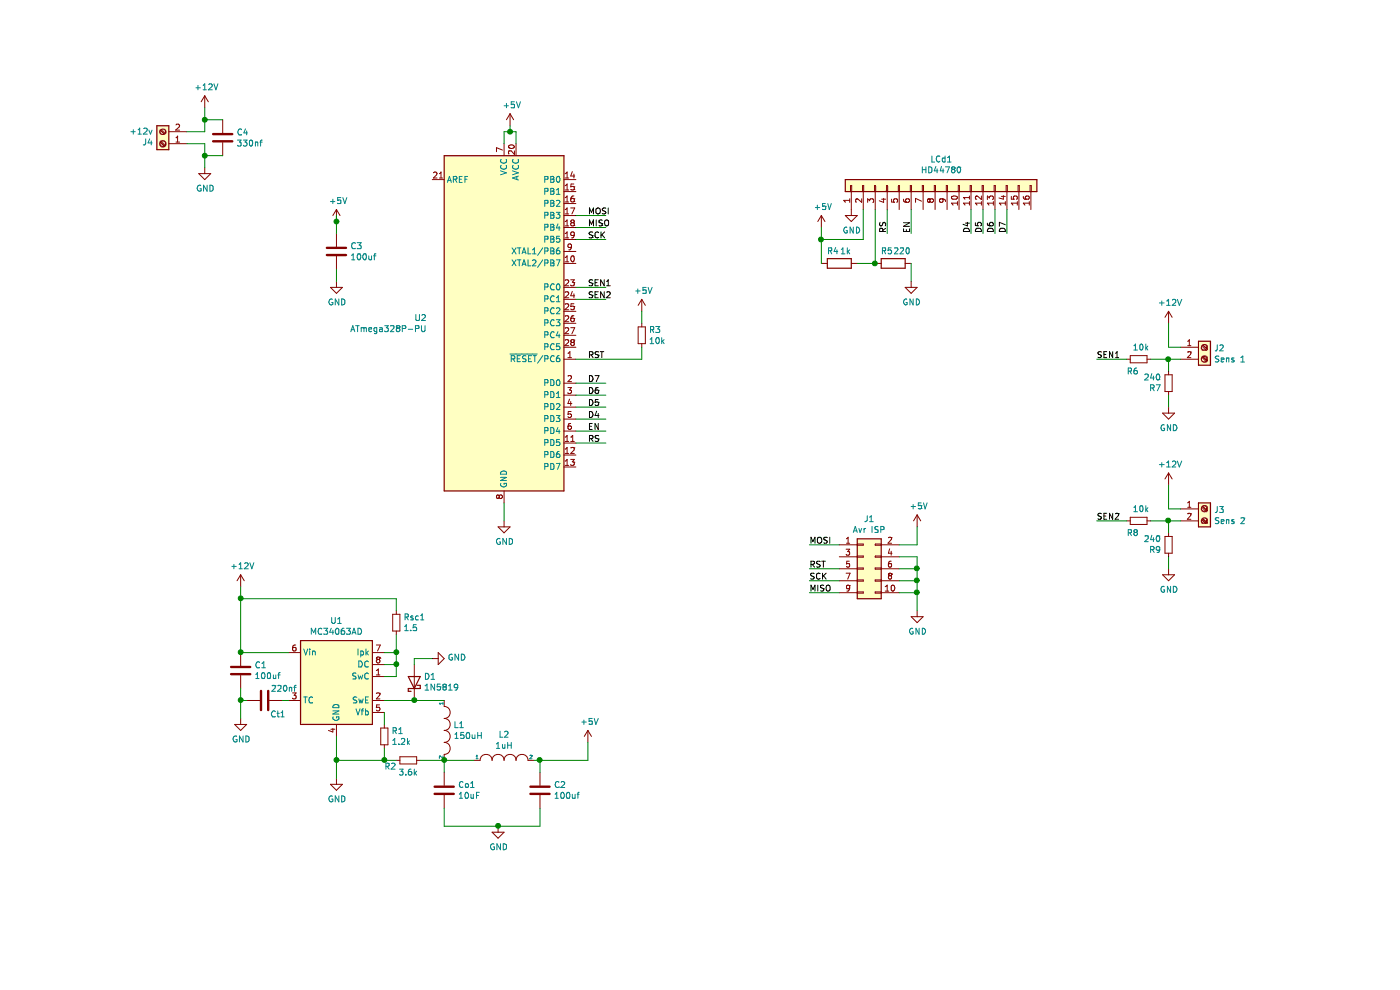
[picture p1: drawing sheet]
EESchema Schematic File Version 4
EELAYER 30 0
EELAYER END
$Descr A4 11693 8268
encoding utf-8
Sheet 1 1
Title ""
Date ""
Rev ""
Comp ""
Comment1 ""
Comment2 ""
Comment3 ""
Comment4 ""
$EndDescr
$Comp
L MCU_Microchip_ATmega:ATmega328P-PU U2
U 1 1
P 3900 2700
F 0 "U2" H 3256 2746 50  0000 R CNN
F 1 "ATmega328P-PU" H 3256 2655 50  0000 R CNN
F 2 "Package_DIP:DIP-28_W7.62mm" H 3900 2700 50  0001 C CIN
F 3 "http://ww1.microchip.com/downloads/en/DeviceDoc/ATmega328_P%20AVR%20MCU%20with%20picoPower%20Technology%20Data%20Sheet%2040001984A.pdf" H 3900 2700 50  0001 C CNN
	1    3900 2700
	1    0    0    -1  
$EndComp
$Comp
L Connector_Generic:Conn_01x16 LCd1
U 1 1
P 7500 1550
F 0 "LCd1" V 7717 1496 50  0000 C CNN
F 1 "HD44780" V 7626 1496 50  0000 C CNN
F 2 "Connector_PinHeader_2.54mm:PinHeader_1x16_P2.54mm_Vertical" H 7500 1550 50  0001 C CNN
F 3 "~" H 7500 1550 50  0001 C CNN
	1    7500 1550
	0    -1   -1   0   
$EndComp
$Comp
L power:GND #PWR0101
U 1 1
P 7300 2350
F 0 "#PWR0101" H 7300 2100 50  0001 C CNN
F 1 "GND" H 7305 2177 50  0000 C CNN
F 2 "" H 7300 2350 50  0001 C CNN
F 3 "" H 7300 2350 50  0001 C CNN
	1    7300 2350
	1    0    0    -1  
$EndComp
$Comp
L power:+5V #PWR0102
U 1 1
P 6550 1900
F 0 "#PWR0102" H 6550 1750 50  0001 C CNN
F 1 "+5V" H 6565 2073 50  0000 C CNN
F 2 "" H 6550 1900 50  0001 C CNN
F 3 "" H 6550 1900 50  0001 C CNN
	1    6550 1900
	1    0    0    -1  
$EndComp
$Comp
L Device:R R5
U 1 1
P 7150 2200
F 0 "R5" V 7250 2200 50  0000 L CNN
F 1 "220" V 7250 2050 50  0000 L CNN
F 2 "Resistor_SMD:R_0805_2012Metric_Pad1.15x1.40mm_HandSolder" V 7080 2200 50  0001 C CNN
F 3 "~" H 7150 2200 50  0001 C CNN
	1    7150 2200
	0    -1   -1   0   
$EndComp
$Comp
L power:GND #PWR0103
U 1 1
P 6800 1750
F 0 "#PWR0103" H 6800 1500 50  0001 C CNN
F 1 "GND" H 6805 1577 50  0000 C CNN
F 2 "" H 6800 1750 50  0001 C CNN
F 3 "" H 6800 1750 50  0001 C CNN
	1    6800 1750
	1    0    0    -1  
$EndComp
$Comp
L Device:R R4
U 1 1
P 6700 2200
F 0 "R4" V 6800 2200 50  0000 L CNN
F 1 "1k" V 6800 2100 50  0000 L CNN
F 2 "Resistor_SMD:R_0805_2012Metric_Pad1.15x1.40mm_HandSolder" V 6630 2200 50  0001 C CNN
F 3 "~" H 6700 2200 50  0001 C CNN
	1    6700 2200
	0    -1   -1   0   
$EndComp
Wire Wire Line
	6850 2200 7000 2200
Connection ~ 7000 2200
Wire Wire Line
	7000 1750 7000 2200
Wire Wire Line
	6550 1900 6550 2000
Wire Wire Line
	6550 2000 6900 2000
Wire Wire Line
	6900 2000 6900 1750
Connection ~ 6550 2000
Wire Wire Line
	6550 2000 6550 2200
Wire Wire Line
	7300 2200 7300 2350
Wire Wire Line
	7100 1750 7100 1950
Wire Wire Line
	7300 1750 7300 1950
Wire Wire Line
	7800 1750 7800 1950
Wire Wire Line
	7900 1750 7900 1950
Wire Wire Line
	8000 1750 8000 1950
Wire Wire Line
	8100 1750 8100 1950
Text Label 7100 1950 1    50   ~ 0
RS
Text Label 7300 1950 1    50   ~ 0
EN
Text Label 7800 1950 1    50   ~ 0
D4
Text Label 7900 1950 1    50   ~ 0
D5
Text Label 8000 1950 1    50   ~ 0
D6
Text Label 8100 1950 1    50   ~ 0
D7
Wire Wire Line
	4500 1800 4750 1800
Wire Wire Line
	4500 1900 4750 1900
Wire Wire Line
	4500 2000 4750 2000
Text Label 4600 3200 0    50   ~ 0
D7
Text Label 4600 3300 0    50   ~ 0
D6
Text Label 4600 3400 0    50   ~ 0
D5
Text Label 4600 3500 0    50   ~ 0
D4
Text Label 4600 3600 0    50   ~ 0
EN
Text Label 4600 3700 0    50   ~ 0
RS
$Comp
L power:GND #PWR0104
U 1 1
P 3900 4350
F 0 "#PWR0104" H 3900 4100 50  0001 C CNN
F 1 "GND" H 3905 4177 50  0000 C CNN
F 2 "" H 3900 4350 50  0001 C CNN
F 3 "" H 3900 4350 50  0001 C CNN
	1    3900 4350
	1    0    0    -1  
$EndComp
$Comp
L power:+5V #PWR0105
U 1 1
P 3950 1050
F 0 "#PWR0105" H 3950 900 50  0001 C CNN
F 1 "+5V" H 3965 1223 50  0000 C CNN
F 2 "" H 3950 1050 50  0001 C CNN
F 3 "" H 3950 1050 50  0001 C CNN
	1    3950 1050
	1    0    0    -1  
$EndComp
Wire Wire Line
	3900 1200 3900 1100
Wire Wire Line
	3900 1100 3950 1100
Wire Wire Line
	3950 1100 3950 1050
Wire Wire Line
	3950 1100 4000 1100
Wire Wire Line
	4000 1100 4000 1200
Connection ~ 3950 1100
Wire Wire Line
	3900 4200 3900 4350
$Comp
L Device:C C3
U 1 1
P 2500 2100
F 0 "C3" H 2615 2146 50  0000 L CNN
F 1 "100uf" H 2615 2055 50  0000 L CNN
F 2 "Capacitor_SMD:C_0805_2012Metric_Pad1.15x1.40mm_HandSolder" H 2538 1950 50  0001 C CNN
F 3 "~" H 2500 2100 50  0001 C CNN
	1    2500 2100
	1    0    0    -1  
$EndComp
$Comp
L power:GND #PWR0106
U 1 1
P 2500 2350
F 0 "#PWR0106" H 2500 2100 50  0001 C CNN
F 1 "GND" H 2505 2177 50  0000 C CNN
F 2 "" H 2500 2350 50  0001 C CNN
F 3 "" H 2500 2350 50  0001 C CNN
	1    2500 2350
	1    0    0    -1  
$EndComp
$Comp
L power:+5V #PWR0107
U 1 1
P 2500 1850
F 0 "#PWR0107" H 2500 1700 50  0001 C CNN
F 1 "+5V" H 2515 2023 50  0000 C CNN
F 2 "" H 2500 1850 50  0001 C CNN
F 3 "" H 2500 1850 50  0001 C CNN
	1    2500 1850
	1    0    0    -1  
$EndComp
Wire Wire Line
	2500 1800 2500 1850
Wire Wire Line
	2500 2250 2500 2350
Wire Wire Line
	2500 1950 2500 1850
Connection ~ 2500 1850
$Comp
L Regulator_Switching:MC34063AD U1
U 1 1
P 2500 5650
F 0 "U1" H 2500 6117 50  0000 C CNN
F 1 "MC34063AD" H 2500 6026 50  0000 C CNN
F 2 "Package_SO:SOIC-8_3.9x4.9mm_P1.27mm" H 2550 5200 50  0001 L CNN
F 3 "http://www.onsemi.com/pub_link/Collateral/MC34063A-D.PDF" H 3000 5550 50  0001 C CNN
	1    2500 5650
	1    0    0    -1  
$EndComp
$Comp
L Device:C C1
U 1 1
P 1700 5600
F 0 "C1" H 1815 5646 50  0000 L CNN
F 1 "100uf" H 1815 5555 50  0000 L CNN
F 2 "Capacitor_SMD:C_0805_2012Metric_Pad1.15x1.40mm_HandSolder" H 1738 5450 50  0001 C CNN
F 3 "~" H 1700 5600 50  0001 C CNN
	1    1700 5600
	1    0    0    -1  
$EndComp
$Comp
L Device:C Co1
U 1 1
P 3400 6600
F 0 "Co1" H 3515 6646 50  0000 L CNN
F 1 "10uF" H 3515 6555 50  0000 L CNN
F 2 "Capacitor_SMD:CP_Elec_4x5.4" H 3438 6450 50  0001 C CNN
F 3 "https://taydaelectronics.com/datasheets/files/a-1822.pdf" H 3400 6600 50  0001 C CNN
	1    3400 6600
	1    0    0    -1  
$EndComp
$Comp
L Device:C C2
U 1 1
P 4200 6600
F 0 "C2" H 4315 6646 50  0000 L CNN
F 1 "100uf" H 4315 6555 50  0000 L CNN
F 2 "Capacitor_SMD:C_0805_2012Metric_Pad1.15x1.40mm_HandSolder" H 4238 6450 50  0001 C CNN
F 3 "~" H 4200 6600 50  0001 C CNN
	1    4200 6600
	1    0    0    -1  
$EndComp
$Comp
L Device:C Ct1
U 1 1
P 1900 5850
F 0 "Ct1" V 2015 5896 50  0000 L CNN
F 1 "220nf" V 1800 5900 50  0000 L CNN
F 2 "Capacitor_SMD:C_0805_2012Metric_Pad1.15x1.40mm_HandSolder" H 1938 5700 50  0001 C CNN
F 3 "~" H 1900 5850 50  0001 C CNN
	1    1900 5850
	0    1    1    0   
$EndComp
$Comp
L Device:R_Small R1
U 1 1
P 2900 6150
F 0 "R1" H 2959 6196 50  0000 L CNN
F 1 "1.2k" H 2959 6105 50  0000 L CNN
F 2 "Resistor_SMD:R_0805_2012Metric_Pad1.15x1.40mm_HandSolder" H 2900 6150 50  0001 C CNN
F 3 "~" H 2900 6150 50  0001 C CNN
	1    2900 6150
	1    0    0    -1  
$EndComp
$Comp
L Device:R_Small R2
U 1 1
P 3100 6350
F 0 "R2" V 3150 6200 50  0000 C CNN
F 1 "3.6k" V 3200 6350 50  0000 C CNN
F 2 "Resistor_SMD:R_0805_2012Metric_Pad1.15x1.40mm_HandSolder" H 3100 6350 50  0001 C CNN
F 3 "~" H 3100 6350 50  0001 C CNN
	1    3100 6350
	0    1    1    0   
$EndComp
$Comp
L pspice:INDUCTOR L1
U 1 1
P 3400 6100
F 0 "L1" V 3354 6178 50  0000 L CNN
F 1 "150uH" V 3445 6178 50  0000 L CNN
F 2 "Inductor_THT:L_Axial_L5.3mm_D2.2mm_P10.16mm_Horizontal_Vishay_IM-1" H 3400 6100 50  0001 C CNN
F 3 "~" H 3400 6100 50  0001 C CNN
	1    3400 6100
	0    1    1    0   
$EndComp
$Comp
L pspice:INDUCTOR L2
U 1 1
P 3900 6350
F 0 "L2" H 3900 6565 50  0000 C CNN
F 1 "1uH" H 3900 6474 50  0000 C CNN
F 2 "Inductor_THT:L_Axial_L5.3mm_D2.2mm_P10.16mm_Horizontal_Vishay_IM-1" H 3900 6350 50  0001 C CNN
F 3 "~" H 3900 6350 50  0001 C CNN
	1    3900 6350
	1    0    0    -1  
$EndComp
$Comp
L power:+12V #PWR0108
U 1 1
P 1700 4900
F 0 "#PWR0108" H 1700 4750 50  0001 C CNN
F 1 "+12V" H 1715 5073 50  0000 C CNN
F 2 "" H 1700 4900 50  0001 C CNN
F 3 "" H 1700 4900 50  0001 C CNN
	1    1700 4900
	1    0    0    -1  
$EndComp
$Comp
L power:GND #PWR0109
U 1 1
P 2500 6500
F 0 "#PWR0109" H 2500 6250 50  0001 C CNN
F 1 "GND" H 2505 6327 50  0000 C CNN
F 2 "" H 2500 6500 50  0001 C CNN
F 3 "" H 2500 6500 50  0001 C CNN
	1    2500 6500
	1    0    0    -1  
$EndComp
Wire Wire Line
	1700 5450 2100 5450
Connection ~ 1700 5450
$Comp
L power:GND #PWR0110
U 1 1
P 1700 6000
F 0 "#PWR0110" H 1700 5750 50  0001 C CNN
F 1 "GND" H 1705 5827 50  0000 C CNN
F 2 "" H 1700 6000 50  0001 C CNN
F 3 "" H 1700 6000 50  0001 C CNN
	1    1700 6000
	1    0    0    -1  
$EndComp
Wire Wire Line
	1700 5750 1700 5850
Wire Wire Line
	1750 5850 1700 5850
Connection ~ 1700 5850
Wire Wire Line
	1700 5850 1700 6000
Wire Wire Line
	2050 5850 2100 5850
Wire Wire Line
	3000 5450 2900 5450
Wire Wire Line
	3000 5300 3000 5450
Connection ~ 1700 5000
Wire Wire Line
	1700 5000 1700 5450
Wire Wire Line
	1700 4900 1700 5000
Wire Wire Line
	3000 5000 1700 5000
Wire Wire Line
	3000 5100 3000 5000
$Comp
L Device:R_Small Rsc1
U 1 1
P 3000 5200
F 0 "Rsc1" H 3059 5246 50  0000 L CNN
F 1 "1.5" H 3059 5155 50  0000 L CNN
F 2 "Resistor_SMD:R_0805_2012Metric_Pad1.15x1.40mm_HandSolder" H 3000 5200 50  0001 C CNN
F 3 "~" H 3000 5200 50  0001 C CNN
	1    3000 5200
	1    0    0    -1  
$EndComp
Wire Wire Line
	3000 5450 3000 5550
Wire Wire Line
	3000 5550 2900 5550
Connection ~ 3000 5450
Wire Wire Line
	3000 5550 3000 5650
Wire Wire Line
	3000 5650 2900 5650
Connection ~ 3000 5550
$Comp
L Diode:1N5819 D1
U 1 1
P 3150 5700
F 0 "D1" V 3196 5620 50  0000 R CNN
F 1 "1N5819" V 3105 5620 50  0000 R CNN
F 2 "Diode_THT:D_DO-41_SOD81_P10.16mm_Horizontal" H 3150 5525 50  0001 C CNN
F 3 "http://www.vishay.com/docs/88525/1n5817.pdf" H 3150 5700 50  0001 C CNN
	1    3150 5700
	0    -1   -1   0   
$EndComp
Wire Wire Line
	2900 5850 3150 5850
Wire Wire Line
	2900 5950 2900 6050
Wire Wire Line
	2900 6250 2900 6350
Wire Wire Line
	2900 6350 3000 6350
Wire Wire Line
	2500 6150 2500 6350
Wire Wire Line
	2900 6350 2500 6350
Connection ~ 2900 6350
Connection ~ 2500 6350
Wire Wire Line
	2500 6350 2500 6500
$Comp
L power:GND #PWR0111
U 1 1
P 3300 5500
F 0 "#PWR0111" H 3300 5250 50  0001 C CNN
F 1 "GND" V 3305 5372 50  0000 R CNN
F 2 "" H 3300 5500 50  0001 C CNN
F 3 "" H 3300 5500 50  0001 C CNN
	1    3300 5500
	0    -1   -1   0   
$EndComp
Wire Wire Line
	3150 5550 3150 5500
Wire Wire Line
	3150 5500 3300 5500
Wire Wire Line
	3150 5850 3400 5850
Connection ~ 3150 5850
Wire Wire Line
	3200 6350 3400 6350
Wire Wire Line
	3400 6450 3400 6350
Connection ~ 3400 6350
Wire Wire Line
	3400 6350 3650 6350
Wire Wire Line
	4150 6350 4200 6350
Wire Wire Line
	4200 6350 4200 6450
Wire Wire Line
	4200 6350 4600 6350
Wire Wire Line
	4600 6350 4600 6200
Connection ~ 4200 6350
$Comp
L power:+5V #PWR0112
U 1 1
P 4600 6200
F 0 "#PWR0112" H 4600 6050 50  0001 C CNN
F 1 "+5V" H 4615 6373 50  0000 C CNN
F 2 "" H 4600 6200 50  0001 C CNN
F 3 "" H 4600 6200 50  0001 C CNN
	1    4600 6200
	1    0    0    -1  
$EndComp
$Comp
L Connector:Screw_Terminal_01x02 J2
U 1 1
P 9750 2900
F 0 "J2" H 9830 2892 50  0000 L CNN
F 1 "Sens 1" H 9830 2801 50  0000 L CNN
F 2 "TerminalBlock_MetzConnect:TerminalBlock_MetzConnect_Type055_RT01502HDWU_1x02_P5.00mm_Horizontal" H 9750 2900 50  0001 C CNN
F 3 "~" H 9750 2900 50  0001 C CNN
	1    9750 2900
	1    0    0    -1  
$EndComp
$Comp
L Device:R_Small R7
U 1 1
P 9450 3200
F 0 "R7" H 9509 3246 50  0000 L CNN
F 1 "240" H 9509 3155 50  0000 L CNN
F 2 "Resistor_SMD:R_0805_2012Metric_Pad1.15x1.40mm_HandSolder" H 9450 3200 50  0001 C CNN
F 3 "~" H 9450 3200 50  0001 C CNN
	1    9450 3200
	-1   0    0    1   
$EndComp
$Comp
L Device:R_Small R6
U 1 1
P 9200 3000
F 0 "R6" V 9300 2900 50  0000 L CNN
F 1 "10k" V 9100 2950 50  0000 L CNN
F 2 "Resistor_SMD:R_0805_2012Metric_Pad1.15x1.40mm_HandSolder" H 9200 3000 50  0001 C CNN
F 3 "~" H 9200 3000 50  0001 C CNN
	1    9200 3000
	0    1    1    0   
$EndComp
$Comp
L power:+12V #PWR0113
U 1 1
P 9450 2700
F 0 "#PWR0113" H 9450 2550 50  0001 C CNN
F 1 "+12V" H 9465 2873 50  0000 C CNN
F 2 "" H 9450 2700 50  0001 C CNN
F 3 "" H 9450 2700 50  0001 C CNN
	1    9450 2700
	1    0    0    -1  
$EndComp
Wire Wire Line
	9450 2700 9450 2900
Wire Wire Line
	9450 2900 9550 2900
Wire Wire Line
	9550 3000 9450 3000
Wire Wire Line
	9450 3000 9450 3100
$Comp
L power:GND #PWR0114
U 1 1
P 9450 3400
F 0 "#PWR0114" H 9450 3150 50  0001 C CNN
F 1 "GND" H 9455 3227 50  0000 C CNN
F 2 "" H 9450 3400 50  0001 C CNN
F 3 "" H 9450 3400 50  0001 C CNN
	1    9450 3400
	1    0    0    -1  
$EndComp
Wire Wire Line
	9450 3300 9450 3400
Wire Wire Line
	9300 3000 9450 3000
Connection ~ 9450 3000
Wire Wire Line
	9100 3000 8850 3000
Text Label 8850 3000 0    50   ~ 0
SEN1
$Comp
L Connector:Screw_Terminal_01x02 J3
U 1 1
P 9750 4250
F 0 "J3" H 9830 4242 50  0000 L CNN
F 1 "Sens 2" H 9830 4151 50  0000 L CNN
F 2 "TerminalBlock_MetzConnect:TerminalBlock_MetzConnect_Type055_RT01502HDWU_1x02_P5.00mm_Horizontal" H 9750 4250 50  0001 C CNN
F 3 "~" H 9750 4250 50  0001 C CNN
	1    9750 4250
	1    0    0    -1  
$EndComp
$Comp
L Device:R_Small R9
U 1 1
P 9450 4550
F 0 "R9" H 9509 4596 50  0000 L CNN
F 1 "240" H 9509 4505 50  0000 L CNN
F 2 "Resistor_SMD:R_0805_2012Metric_Pad1.15x1.40mm_HandSolder" H 9450 4550 50  0001 C CNN
F 3 "~" H 9450 4550 50  0001 C CNN
	1    9450 4550
	-1   0    0    1   
$EndComp
$Comp
L Device:R_Small R8
U 1 1
P 9200 4350
F 0 "R8" V 9300 4250 50  0000 L CNN
F 1 "10k" V 9100 4300 50  0000 L CNN
F 2 "Resistor_SMD:R_0805_2012Metric_Pad1.15x1.40mm_HandSolder" H 9200 4350 50  0001 C CNN
F 3 "~" H 9200 4350 50  0001 C CNN
	1    9200 4350
	0    1    1    0   
$EndComp
$Comp
L power:+12V #PWR0115
U 1 1
P 9450 4050
F 0 "#PWR0115" H 9450 3900 50  0001 C CNN
F 1 "+12V" H 9465 4223 50  0000 C CNN
F 2 "" H 9450 4050 50  0001 C CNN
F 3 "" H 9450 4050 50  0001 C CNN
	1    9450 4050
	1    0    0    -1  
$EndComp
Wire Wire Line
	9450 4050 9450 4250
Wire Wire Line
	9450 4250 9550 4250
Wire Wire Line
	9550 4350 9450 4350
Wire Wire Line
	9450 4350 9450 4450
$Comp
L power:GND #PWR0116
U 1 1
P 9450 4750
F 0 "#PWR0116" H 9450 4500 50  0001 C CNN
F 1 "GND" H 9455 4577 50  0000 C CNN
F 2 "" H 9450 4750 50  0001 C CNN
F 3 "" H 9450 4750 50  0001 C CNN
	1    9450 4750
	1    0    0    -1  
$EndComp
Wire Wire Line
	9450 4650 9450 4750
Wire Wire Line
	9300 4350 9450 4350
Connection ~ 9450 4350
Wire Wire Line
	9100 4350 8850 4350
Text Label 8850 4350 0    50   ~ 0
SEN2
Wire Wire Line
	4500 2400 4750 2400
Wire Wire Line
	4500 2500 4750 2500
Text Label 4600 2400 0    50   ~ 0
SEN1
Text Label 4600 2500 0    50   ~ 0
SEN2
$Comp
L Device:R_Small R3
U 1 1
P 5050 2800
F 0 "R3" H 5109 2846 50  0000 L CNN
F 1 "10k" H 5109 2755 50  0000 L CNN
F 2 "Resistor_SMD:R_0805_2012Metric_Pad1.15x1.40mm_HandSolder" H 5050 2800 50  0001 C CNN
F 3 "~" H 5050 2800 50  0001 C CNN
	1    5050 2800
	1    0    0    -1  
$EndComp
$Comp
L power:+5V #PWR0117
U 1 1
P 5050 2600
F 0 "#PWR0117" H 5050 2450 50  0001 C CNN
F 1 "+5V" H 5065 2773 50  0000 C CNN
F 2 "" H 5050 2600 50  0001 C CNN
F 3 "" H 5050 2600 50  0001 C CNN
	1    5050 2600
	1    0    0    -1  
$EndComp
Wire Wire Line
	5050 2600 5050 2700
Wire Wire Line
	4500 3000 5050 3000
Wire Wire Line
	5050 3000 5050 2900
$Comp
L Connector_Generic:Conn_02x05_Odd_Even J1
U 1 1
P 6900 4750
F 0 "J1" H 6950 5167 50  0000 C CNN
F 1 "Avr ISP" H 6950 5076 50  0000 C CNN
F 2 "Connector_PinHeader_2.54mm:PinHeader_2x05_P2.54mm_Vertical" H 6900 4750 50  0001 C CNN
F 3 "~" H 6900 4750 50  0001 C CNN
	1    6900 4750
	1    0    0    -1  
$EndComp
Wire Wire Line
	6700 4550 6450 4550
Wire Wire Line
	6700 4750 6450 4750
Wire Wire Line
	6700 4850 6450 4850
Wire Wire Line
	6700 4950 6450 4950
$Comp
L power:+5V #PWR0118
U 1 1
P 7350 4400
F 0 "#PWR0118" H 7350 4250 50  0001 C CNN
F 1 "+5V" H 7365 4573 50  0000 C CNN
F 2 "" H 7350 4400 50  0001 C CNN
F 3 "" H 7350 4400 50  0001 C CNN
	1    7350 4400
	1    0    0    -1  
$EndComp
$Comp
L power:GND #PWR0119
U 1 1
P 7350 5100
F 0 "#PWR0119" H 7350 4850 50  0001 C CNN
F 1 "GND" H 7355 4927 50  0000 C CNN
F 2 "" H 7350 5100 50  0001 C CNN
F 3 "" H 7350 5100 50  0001 C CNN
	1    7350 5100
	1    0    0    -1  
$EndComp
Wire Wire Line
	7200 4550 7350 4550
Wire Wire Line
	7350 4550 7350 4400
Wire Wire Line
	7200 4650 7350 4650
Wire Wire Line
	7350 4650 7350 4750
Wire Wire Line
	7200 4750 7350 4750
Connection ~ 7350 4750
Wire Wire Line
	7350 4750 7350 4850
Wire Wire Line
	7200 4850 7350 4850
Connection ~ 7350 4850
Wire Wire Line
	7350 4850 7350 4950
Wire Wire Line
	7200 4950 7350 4950
Connection ~ 7350 4950
Wire Wire Line
	7350 4950 7350 5100
Text Label 6450 4550 0    50   ~ 0
MOSI
Text Label 6450 4750 0    50   ~ 0
RST
Text Label 6450 4850 0    50   ~ 0
SCK
Text Label 6450 4950 0    50   ~ 0
MISO
Wire Wire Line
	4500 3200 4750 3200
Wire Wire Line
	4500 3300 4750 3300
Wire Wire Line
	4500 3400 4750 3400
Wire Wire Line
	4500 3500 4750 3500
Wire Wire Line
	4500 3600 4750 3600
Wire Wire Line
	4500 3700 4750 3700
Text Label 4600 1800 0    50   ~ 0
MOSI
Text Label 4600 1900 0    50   ~ 0
MISO
Text Label 4600 2000 0    50   ~ 0
SCK
Text Label 4600 3000 0    50   ~ 0
RST
$Comp
L power:GND #PWR0120
U 1 1
P 3850 6900
F 0 "#PWR0120" H 3850 6650 50  0001 C CNN
F 1 "GND" H 3855 6727 50  0000 C CNN
F 2 "" H 3850 6900 50  0001 C CNN
F 3 "" H 3850 6900 50  0001 C CNN
	1    3850 6900
	1    0    0    -1  
$EndComp
Wire Wire Line
	3400 6750 3400 6900
Wire Wire Line
	3400 6900 3850 6900
Wire Wire Line
	4200 6750 4200 6900
Wire Wire Line
	4200 6900 3850 6900
Connection ~ 3850 6900
$Comp
L Connector:Screw_Terminal_01x02 J4
U 1 1
P 1050 1200
F 0 "J4" H 1130 1192 50  0000 L CNN
F 1 "+12v" H 1130 1101 50  0000 L CNN
F 2 "TerminalBlock_MetzConnect:TerminalBlock_MetzConnect_Type055_RT01502HDWU_1x02_P5.00mm_Horizontal" H 1050 1200 50  0001 C CNN
F 3 "~" H 1050 1200 50  0001 C CNN
	1    1050 1200
	-1   0    0    1   
$EndComp
$Comp
L power:+12V #PWR0121
U 1 1
P 1400 900
F 0 "#PWR0121" H 1400 750 50  0001 C CNN
F 1 "+12V" H 1415 1073 50  0000 C CNN
F 2 "" H 1400 900 50  0001 C CNN
F 3 "" H 1400 900 50  0001 C CNN
	1    1400 900 
	1    0    0    -1  
$EndComp
$Comp
L power:GND #PWR0122
U 1 1
P 1400 1400
F 0 "#PWR0122" H 1400 1150 50  0001 C CNN
F 1 "GND" H 1405 1227 50  0000 C CNN
F 2 "" H 1400 1400 50  0001 C CNN
F 3 "" H 1400 1400 50  0001 C CNN
	1    1400 1400
	1    0    0    -1  
$EndComp
Wire Wire Line
	1250 1100 1400 1100
Wire Wire Line
	1400 1100 1400 1000
Wire Wire Line
	1250 1200 1400 1200
Wire Wire Line
	1400 1200 1400 1300
$Comp
L Device:C C4
U 1 1
P 1550 1150
F 0 "C4" H 1665 1196 50  0000 L CNN
F 1 "330nf" H 1665 1105 50  0000 L CNN
F 2 "Capacitor_SMD:C_0805_2012Metric_Pad1.15x1.40mm_HandSolder" H 1588 1000 50  0001 C CNN
F 3 "~" H 1550 1150 50  0001 C CNN
	1    1550 1150
	1    0    0    -1  
$EndComp
Wire Wire Line
	1400 1000 1550 1000
Connection ~ 1400 1000
Wire Wire Line
	1400 1000 1400 900 
Wire Wire Line
	1400 1300 1550 1300
Connection ~ 1400 1300
Wire Wire Line
	1400 1300 1400 1400
$EndSCHEMATC
